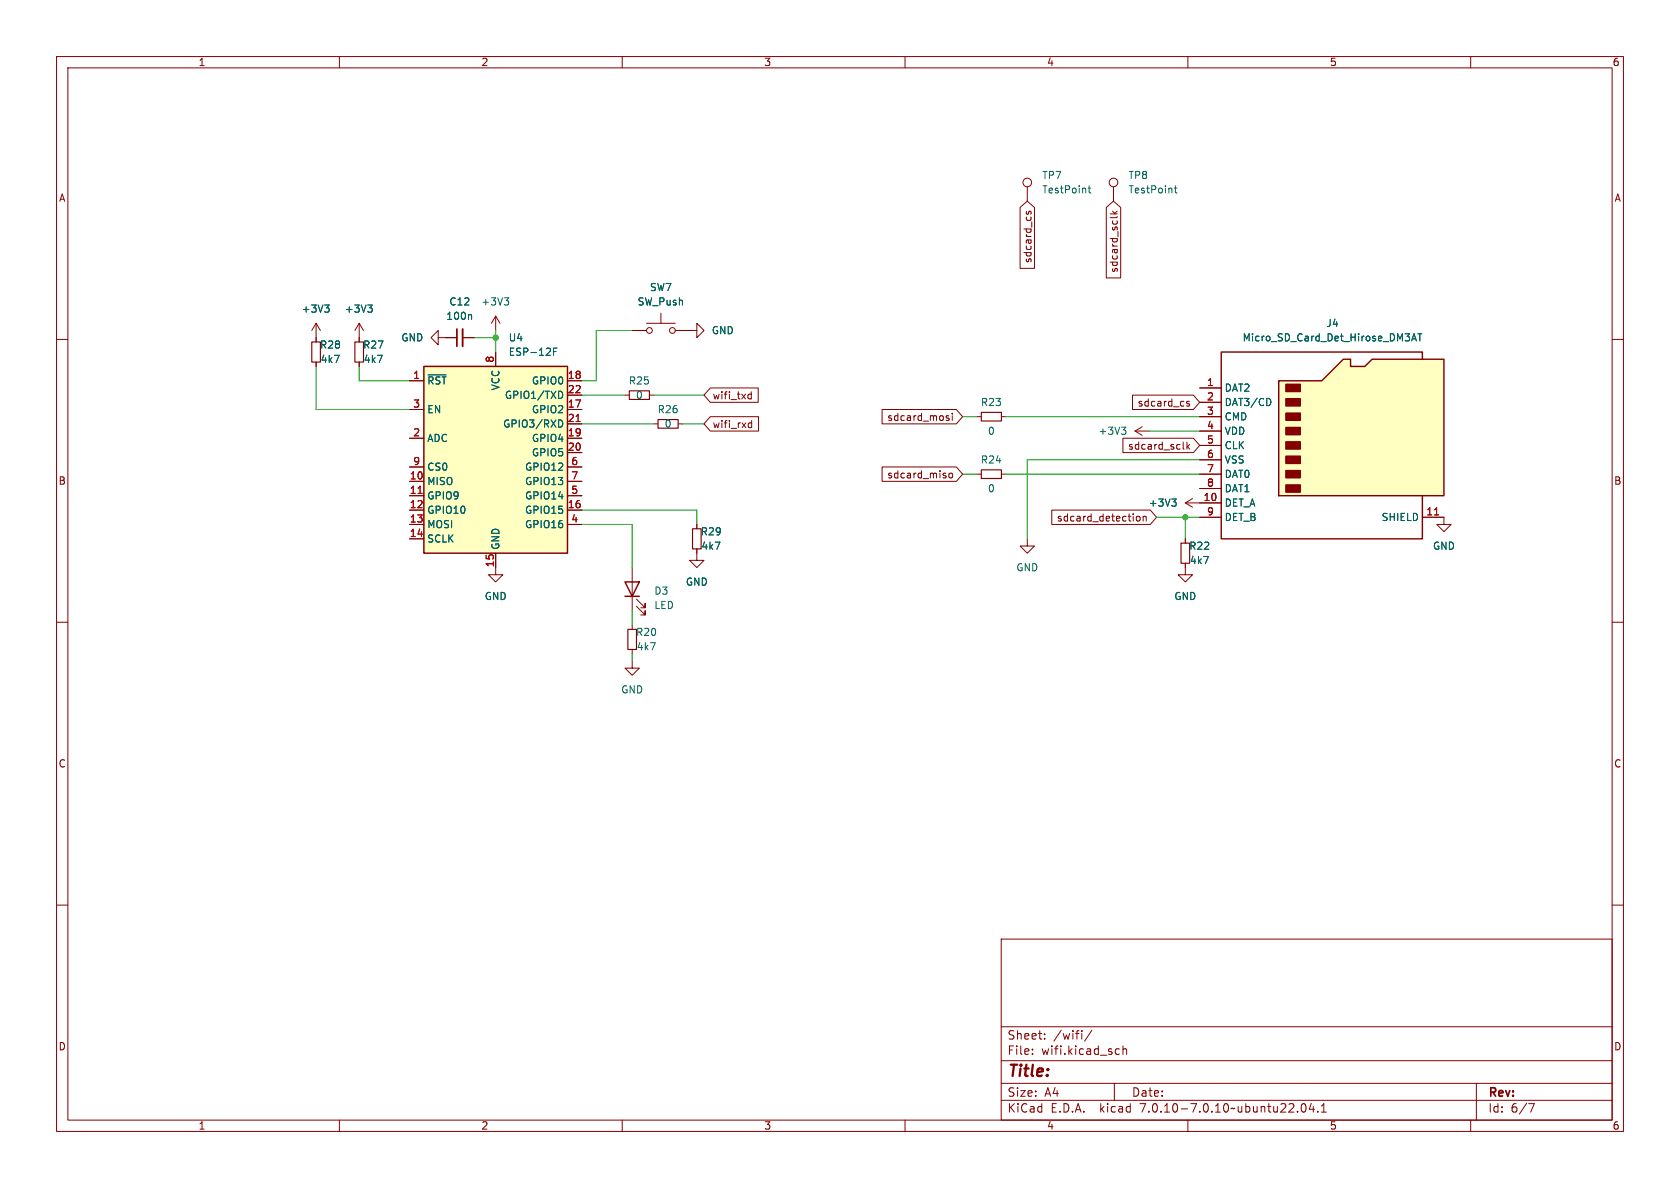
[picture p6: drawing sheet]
<svg xmlns="http://www.w3.org/2000/svg" width="297mm" height="210mm" viewBox="0 0 297 210" stroke-linecap="round" stroke-linejoin="round" font-family="sans-serif">
<g fill="none" stroke="#840000" stroke-width=".18">
<path d="M10 10h277v190h-277zM12 12h273v186h-273zM60 10v2M110 10v2M160 10v2M210 10v2M260 10v2M181.6 33v2.6M196.8 33v2.6M10 60h2M285 60h2M110.5 69.9h.8"/>
<path d="M114.8 69.9h.8M255.3 91.4v1.3h1.2l-1.2 1.3-1.3-1.3h1.3M10 110h2M285 110h2M10 160h2M285 160h2M177 166h108v32h-108zM60 198v2M110 198v2M160 198v2M177 194.5h108M177 191.5h108"/>
<path d="M177 187.5h108M177 181.5h108M182.5 186.3v.1M182.5 185.5v.1M184.7 183.6v.1M184.7 182.8v.1M191.2 182.2v.1M191.2 182.7v1M193 182.1l-1.3 2M197 191.5v3M197.5 185.4l.4 .1M197.9 186.3l-.4 .1"/>
<path d="M198.5 185.5l.2-.1 .4 .1 .1 .9M198.5 184.9v1.5M210 198v2M229.4 196.5v.1M230.2 195.2l.2-.1a.81 .81 0 0 1 .6 .6 .81 .81 0 0 1-.3 .8l-.2 .1a.81 .81 0 0 1-.3-1.4zM231.8 195l-.3 1.1h.9M232.2 195.6v1M233 196.5v.1M233.6 196.6h.9M233.6 195.5l.4-.4v1.5M260 198v2M261 191.5v6.5"/>
<path d="M270.2 195.1h1l-.6 1.5"/>
<circle cx="181.6" cy="32.3" r=".76"/>
<circle cx="196.8" cy="32.3" r=".76"/>
</g>
<path d="M111.3 69.1h3.5v1.5h-3.5z" fill="none" stroke="#840000" stroke-width=".2"/>
<path d="M192.4 33.3h.4M192.5 32.8v1.1l.3 .2M207.6 33.3h.5M207.8 32.8v1.1l.3 .2" fill="none" stroke="#006464" stroke-width=".18"/>
<path d="M226.1 67.3h7.6l3.8-3.8h1.3v1.3h2.5l1.3-1.3h12.7v24.1h-29.2z" fill="#ffffc2"/>
<g fill="#840000" stroke="#840000" stroke-width=".25">
<path d="M227.3 85.7h2.6v1.3h-2.6z"/>
<path d="M227.3 83.2h2.6v1.3h-2.6z"/>
<path d="M227.3 80.6h2.6v1.3h-2.6z"/>
<path d="M227.3 78.1h2.6v1.3h-2.6z"/>
<path d="M227.3 75.6h2.6v1.2h-2.6z"/>
<path d="M227.3 73h2.6v1.3h-2.6z"/>
<path d="M227.3 70.5h2.6v1.3h-2.6z"/>
<path d="M227.3 67.9h2.6v1.3h-2.6z"/>
</g>
<path d="M74.9 64.8h25.4v33h-25.4zM226.1 67.3h7.6l3.8-3.8h1.3v1.3h2.5l1.3-1.3h12.7v24.1h-29.2zM251.5 63.5v-1.3h-35.6v33.1h35.6v-7.7M110.5 102.9h2.5l-1.2 2.5zM110.5 105.4h2.5" fill="none" stroke="#840000" stroke-width=".25"/>
<g fill="none" stroke="#840000" stroke-width=".18">
<path d="M180.3 36.7l1.3-1.1 1.3 1.1v10.7h-2.6zM181.5 37.4l-.1 .3 .2 .2 .2-.1 .1-.4h.3v.5M195.6 36.7l1.2-1.1 1.3 1.1v12.4h-2.5zM196.3 37.8h1.2M196.7 37.3l.5 .5M197.5 38.3v.1M197.5 37.3l-.5 .4M55.9 57.2l-.8 1.2M55.9 57.2v3.3M55.9 57.2l.7 1.2M63.5 57.2v3.3M63.5 57.2l-.8 1.2"/>
<path d="M63.5 57.2l.8 1.2M77.5 59.7v-1.3l-1.3 1.3 1.3 1.3v-1.3h3.3M81.8 59.7h2M87.6 55.9v2.5M87.6 55.9l-.7 1.3M87.6 55.9l.8 1.3M111.8 58.4h2.5M114.3 57.2h5.1M116.8 55.4v1.8M119.4 58.4h3.8v-1.2l1.3 1.2-1.3 1.3v-1.3M55.9 64v.8M63.5 64v.8"/>
<path d="M72.4 67.3h2.5M72.4 72.4h2.5M72.4 77.5h2.5M87.6 62.2v2.6M100.3 74.9h2.6M100.3 67.3h2.6M100.3 72.4h2.6M100.3 77.5h2.6M100.3 69.9h2.6M115.6 74.9h.7M119.9 74.9h.7M125.6 73.7h8.5v2.5h-8.5l-1.1-1.3z"/>
<path d="M125.6 68.6h8.4v2.5h-8.4l-1.1-1.2zM132.3 70.4l.2 .1h.3M132.4 75.5h.5M132.4 74.8h.5M132.8 69.3v1.2M132.8 69.7h-.3l-.2 .1M132.9 74.3v1.3M155.9 72.4h13.2l1.1 1.3-1.1 1.2h-13.2zM167.3 73.7l.5 .4-.2 .2h-.3M167.7 73.5h-.3l-.1 .2M168.3 73.1v.1M168.3 73.5v.8"/>
<path d="M172.7 73.7h.8M177 73.7h.8M198.5 77.5h12.5l1.1 1.2-1.1 1.3h-12.5zM200.2 69.8h10.8l1.1 1.3-1.1 1.3h-10.8zM200.7 76.2h2.5M200.7 76.2l1.2 .8M201.9 75.4l-1.2 .8M209.2 79.3l.2 .1M209.8 78.1v1.3M210 78.9l.3 .5M210.3 71l-.3-.1-.2 .2v.2l.5 .1v.3h-.5M210.3 78.6l-.5 .4"/>
<path d="M212.1 68.6h3.8M212.1 71.1h3.8M212.1 73.7h3.8M212.1 76.2h3.8M212.1 78.7h3.8M72.4 85.1h2.5M72.4 87.6h2.5M72.4 90.2h2.5M72.4 92.7h2.5M72.4 95.3h2.5M72.4 82.6h2.5M87.6 97.8v3.8h1.3l-1.3 1.3-1.2-1.3h1.2"/>
<path d="M100.3 85.1h2.6M100.3 87.6h2.6M100.3 90.2h2.6M100.3 92.7h2.6M100.3 80h2.6M100.3 82.6h2.6M123.2 97v2.1h1.3l-1.3 1.2-1.3-1.2h1.3M123.2 92.7v.8M155.9 82.5h13.2l1.1 1.3-1.1 1.3h-13.2zM167.9 83.7l.3-.1 .2 .3v.3l-.2 .3-.3-.1-.2-.2zM172.7 83.8h.8M177 83.8h.8"/>
<path d="M181.6 95.3v1.2h1.3l-1.3 1.3-1.3-1.3h1.3M185.9 90.2h17.5l1.1 1.2-1.1 1.3h-17.5zM200.9 91.4l.2-.1 .4 .1 .1 .5-.2 .1-.3 .1-.2-.1zM202.1 91.4l.2-.1h.3v.8M202.1 91.3v.8M209.5 99.6v2h1.3l-1.3 1.3-1.2-1.3h1.2M209.5 88.9h6.4M209.5 88.9l1.3 .8M209.5 95.3v.7M210.8 88.1l-1.3 .8M212.1 91.4h3.8M212.1 81.3h3.8"/>
<path d="M212.1 83.8h3.8M212.1 86.4h3.8M251.5 91.4h3.8M111.8 116.8v1.3h1.2l-1.2 1.3-1.3-1.3h1.3M111.8 100.3v7.7M111.8 110.5v.8M111.8 114.8v.8M112.5 107.2l1.5 1.5v-.7v.7h-.7M112.5 105.9l1.5 1.5v-.7v.7h-.7"/>
<circle cx="114.8" cy="58.4" r=".51"/>
<circle cx="118.9" cy="58.4" r=".51"/>
</g>
<path d="M101.8 74.5h.8M73.9 87.2h.7M253.6 91h.7" fill="none" stroke="#a90000" stroke-width=".18"/>
<g fill="none" stroke="#006464" stroke-width=".18">
<path d="M57.4 53.9h.8l-.4 .5M57.9 54.4l.3 .2v.3l-.3 .3M65 53.9h.8l-.4 .5M65.6 54.4l.2 .2v.3l-.2 .3M83.2 55.6l.2 .2v.7M89.1 52.6h.8l-.4 .5M89.7 53.1l.2 .3v.3l-.2 .2M249.7 59.9h.6M250.6 59h.8M251 59v1.3M75.7 66.3h3.2M97.9 62.1h.4"/>
<path d="M98.5 61.5h-.6v1.3M98.8 74.2a.64 .64 0 0 1 .7 .7 .64 .64 0 0 1-.7 .6M99.1 69.2a.68 .68 0 0 1 .4 .6 .68 .68 0 0 1-.4 .6M198.3 75.5h.7l-.4 .5M198.8 76l.2 .2v.3l-.2 .3M224.4 70.5l.3 .5-.3 .6M249.6 60.3l.4-1.3 .4 1.3M207.1 88.2h.8l-.4 .5M207.7 88.7l.2 .2v.3l-.2 .3"/>
</g>
<path d="M55.1 60.5h1.5v3.5h-1.5zM62.7 60.5h1.6v3.5h-1.6zM116.3 74.2h3.6v1.5h-3.6zM173.5 72.9h3.5v1.5h-3.5zM122.4 93.5h1.6v3.5h-1.6zM173.5 83.1h3.5v1.5h-3.5zM208.8 96h1.5v3.6h-1.5zM111 111.3h1.5v3.5h-1.5z" fill="none" stroke="#840000" stroke-width=".2"/>
<path d="M81.8 58.2v3" fill="none" stroke="#840000" stroke-width=".33"/>
<path d="M80.8 58.2v3" fill="none" stroke="#840000" stroke-width=".3"/>
<path d="M74.9 64.8h25.4v33h-25.4z" fill="#ffffc2" stroke="#ffffc2" stroke-width=".18"/>
<g fill="none" stroke="#009600" stroke-width=".18">
<path d="M83.8 59.7h3.8M87.6 58.4v3.8M111.8 58.4h-6.4v8.9h-2.5M55.9 64.8v7.6h16.5M63.5 64.8v2.5h8.9M102.9 74.9h12.7M102.9 69.9h7.6M115.6 69.9h8.9M120.6 74.9h3.9M170.2 73.7h2.5M177.8 73.7h34.3M203.2 76.2h8.9"/>
<path d="M102.9 92.7h8.9v7.6M102.9 90.2h20.3v2.5M170.2 83.8h2.5M177.8 83.8h34.3M204.5 91.4h7.6M209.5 91.4v3.9M212.1 81.3h-30.5v14M111.8 108v2.5M111.8 115.6v1.2"/>
</g>
<g fill="#009600" stroke="#009600" stroke-width=".18">
<circle cx="209.5" cy="91.4" r=".46"/>
<circle cx="87.6" cy="59.7" r=".46"/>
</g>
<text font-size="2.8" fill="#840000" x="178" y="190.9">Title:</text>
<g font-size="2.1" fill="#840000">
<text x="178" y="184">Sheet:</text>
<text x="186.2" y="184">/wifi/</text>
<text x="178" y="186.7">File:</text>
<text x="184.1" y="186.7">wifi.kicad_sch</text>
<text x="178" y="196.9">KiCad</text>
<text x="178" y="194.1">Size:</text>
<text x="184.7" y="194.1">A4</text>
<text x="185.7" y="196.9">E.D.A.</text>
<text x="194.6" y="196.9">kicad</text>
<text x="200" y="194.1">Date:</text>
<text x="201.8" y="196.9">7.0.10-7.0.10~ubuntu22.04.1</text>
<text x="263" y="194.3">Rev:</text>
<text x="263" y="196.9">Id:</text>
<text x="267.1" y="196.9">6/7</text>
</g>
<g font-size="1.8" fill="#840000">
<text x="35" y="11.9">1</text>
<text x="85" y="11.9">2</text>
<text x="135" y="11.9">3</text>
<text x="185" y="11.9">4</text>
<text x="235" y="11.9">5</text>
<text x="285" y="11.9">6</text>
<text x="10.3" y="35.9">A</text>
<text x="285.3" y="35.9">A</text>
<text x="182.6" y="46.6" transform="rotate(-90 182.6 46.6)">sdcard_cs</text>
<text x="197.8" y="48.3" transform="rotate(-90 197.8 48.3)">sdcard_sclk</text>
<text x="125.9" y="70.8">wifi_txd</text>
<text x="125.9" y="75.9">wifi_rxd</text>
<text x="156.8" y="74.6">sdcard_mosi</text>
<text x="201" y="72.1">sdcard_cs</text>
<text x="199.3" y="79.7">sdcard_sclk</text>
<text x="10.3" y="85.9">B</text>
<text x="156.8" y="84.8">sdcard_miso</text>
<text x="285.3" y="85.9">B</text>
<text x="186.8" y="92.4">sdcard_detection</text>
<text x="10.3" y="135.9">C</text>
<text x="285.3" y="135.9">C</text>
<text x="10.3" y="185.9">D</text>
<text x="285.3" y="185.9">D</text>
<text x="35" y="199.9">1</text>
<text x="85" y="199.9">2</text>
<text x="135" y="199.9">3</text>
<text x="185" y="199.9">4</text>
<text x="235" y="199.9">5</text>
<text x="285" y="199.9">6</text>
</g>
<g font-size="1.8" fill="#006464">
<text x="184.2" y="31.9">TP7</text>
<text x="184.2" y="34.4">TestPoint</text>
<text x="199.4" y="31.9">TP8</text>
<text x="199.4" y="34.4">TestPoint</text>
<text x="114.8" y="51.7">SW7</text>
<text x="53.2" y="55.5">+3V3</text>
<text x="60.9" y="55.5">+3V3</text>
<text x="78.8" y="56.7">100n</text>
<text x="79.3" y="54.2">C12</text>
<text x="85" y="54.2">+3V3</text>
<text x="112.6" y="54.2">SW_Push</text>
<text x="125.7" y="59.3">GND</text>
<text x="234.4" y="58">J4</text>
<text x="56.5" y="61.8">R28</text>
<text x="56.6" y="64.4">4k7</text>
<text x="64.1" y="61.8">R27</text>
<text x="64.2" y="64.4">4k7</text>
<text x="70.8" y="60.6">GND</text>
<text x="89.8" y="60.6">U4</text>
<text x="89.8" y="63.1">ESP-12F</text>
<text x="219.6" y="60.6">Micro_SD_Card_Det_Hirose_DM3AT</text>
<text x="75.4" y="68.2">~{RST}</text>
<text x="88.5" y="69.1" transform="rotate(-90 88.5 69.1)">VCC</text>
<text x="89.2" y="70.7">GPIO1/TXD</text>
<text x="93.9" y="68.2">GPIO0</text>
<text x="111.1" y="68.2">R25</text>
<text x="112.3" y="70.7">0</text>
<text x="173.3" y="72">R23</text>
<text x="216.4" y="69.4">DAT2</text>
<text x="216.4" y="72">DAT3/CD</text>
<text x="75.4" y="73.3">EN</text>
<text x="88.9" y="75.8">GPIO3/RXD</text>
<text x="93.9" y="73.3">GPIO2</text>
<text x="116.2" y="73.3">R26</text>
<text x="117.4" y="75.8">0</text>
<text x="174.6" y="77.1">0</text>
<text x="194.1" y="77.1">+3V3</text>
<text x="216.4" y="74.5">CMD</text>
<text x="216.4" y="77.1">VDD</text>
<text x="75.4" y="78.3">ADC</text>
<text x="75.4" y="83.4">CS0</text>
<text x="92.7" y="83.4">GPIO12</text>
<text x="93.9" y="78.3">GPIO4</text>
<text x="93.9" y="80.9">GPIO5</text>
<text x="173.3" y="82.1">R24</text>
<text x="216.4" y="79.6">CLK</text>
<text x="216.4" y="82.1">VSS</text>
<text x="75.4" y="86">MISO</text>
<text x="75.4" y="88.5">GPIO9</text>
<text x="92.7" y="88.5">GPIO14</text>
<text x="92.7" y="86">GPIO13</text>
<text x="174.6" y="87.2">0</text>
<text x="203" y="89.8">+3V3</text>
<text x="216.4" y="89.8">DET_A</text>
<text x="216.4" y="84.7">DAT0</text>
<text x="216.4" y="87.2">DAT1</text>
<text x="75.4" y="91">GPIO10</text>
<text x="75.4" y="93.6">MOSI</text>
<text x="92.7" y="91">GPIO15</text>
<text x="92.7" y="93.6">GPIO16</text>
<text x="123.8" y="94.8">R29</text>
<text x="216.4" y="92.3">DET_B</text>
<text x="244.2" y="92.3">SHIELD</text>
<text x="75.4" y="96.1">SCLK</text>
<text x="88.5" y="97.3" transform="rotate(-90 88.5 97.3)">GND</text>
<text x="123.9" y="97.4">4k7</text>
<text x="179.6" y="101.2">GND</text>
<text x="210.1" y="97.4">R22</text>
<text x="210.3" y="99.9">4k7</text>
<text x="253.2" y="97.4">GND</text>
<text x="85.6" y="106.3">GND</text>
<text x="115.6" y="105.3">D3</text>
<text x="115.6" y="107.9">LED</text>
<text x="121.2" y="103.7">GND</text>
<text x="207.5" y="106.3">GND</text>
<text x="112.4" y="112.6">R20</text>
<text x="112.5" y="115.2">4k7</text>
<text x="109.7" y="122.8">GND</text>
</g>
<g font-size="1.8" fill="#a90000">
<text x="87.4" y="64.2" transform="rotate(-90 87.4 64.2)">8</text>
<text x="73" y="67.1">1</text>
<text x="100.3" y="67.1">18</text>
<text x="100.3" y="69.6">22</text>
<text x="213.3" y="68.3">1</text>
<text x="213.3" y="70.9">2</text>
<text x="73" y="77.2">2</text>
<text x="73" y="72.1">3</text>
<text x="100.3" y="72.1">17</text>
<text x="100.3" y="77.2">19</text>
<text x="100.3" y="74.7">21</text>
<text x="213.3" y="73.4">3</text>
<text x="213.3" y="75.9">4</text>
<text x="73" y="82.3">9</text>
<text x="100.3" y="79.8">20</text>
<text x="100.9" y="82.3">6</text>
<text x="213.3" y="78.5">5</text>
<text x="213.3" y="81">6</text>
<text x="213.3" y="83.6">7</text>
<text x="72.3" y="84.8">10</text>
<text x="72.3" y="87.4">11</text>
<text x="72.3" y="89.9">12</text>
<text x="100.3" y="89.9">16</text>
<text x="100.9" y="87.4">5</text>
<text x="100.9" y="84.8">7</text>
<text x="212.7" y="88.6">10</text>
<text x="213.3" y="86.1">8</text>
<text x="72.3" y="92.5">13</text>
<text x="72.3" y="95">14</text>
<text x="100.9" y="92.5">4</text>
<text x="213.3" y="91.2">9</text>
<text x="252.1" y="91.2">11</text>
<text x="87.4" y="100.4" transform="rotate(-90 87.4 100.4)">15</text>
</g>
</svg>
